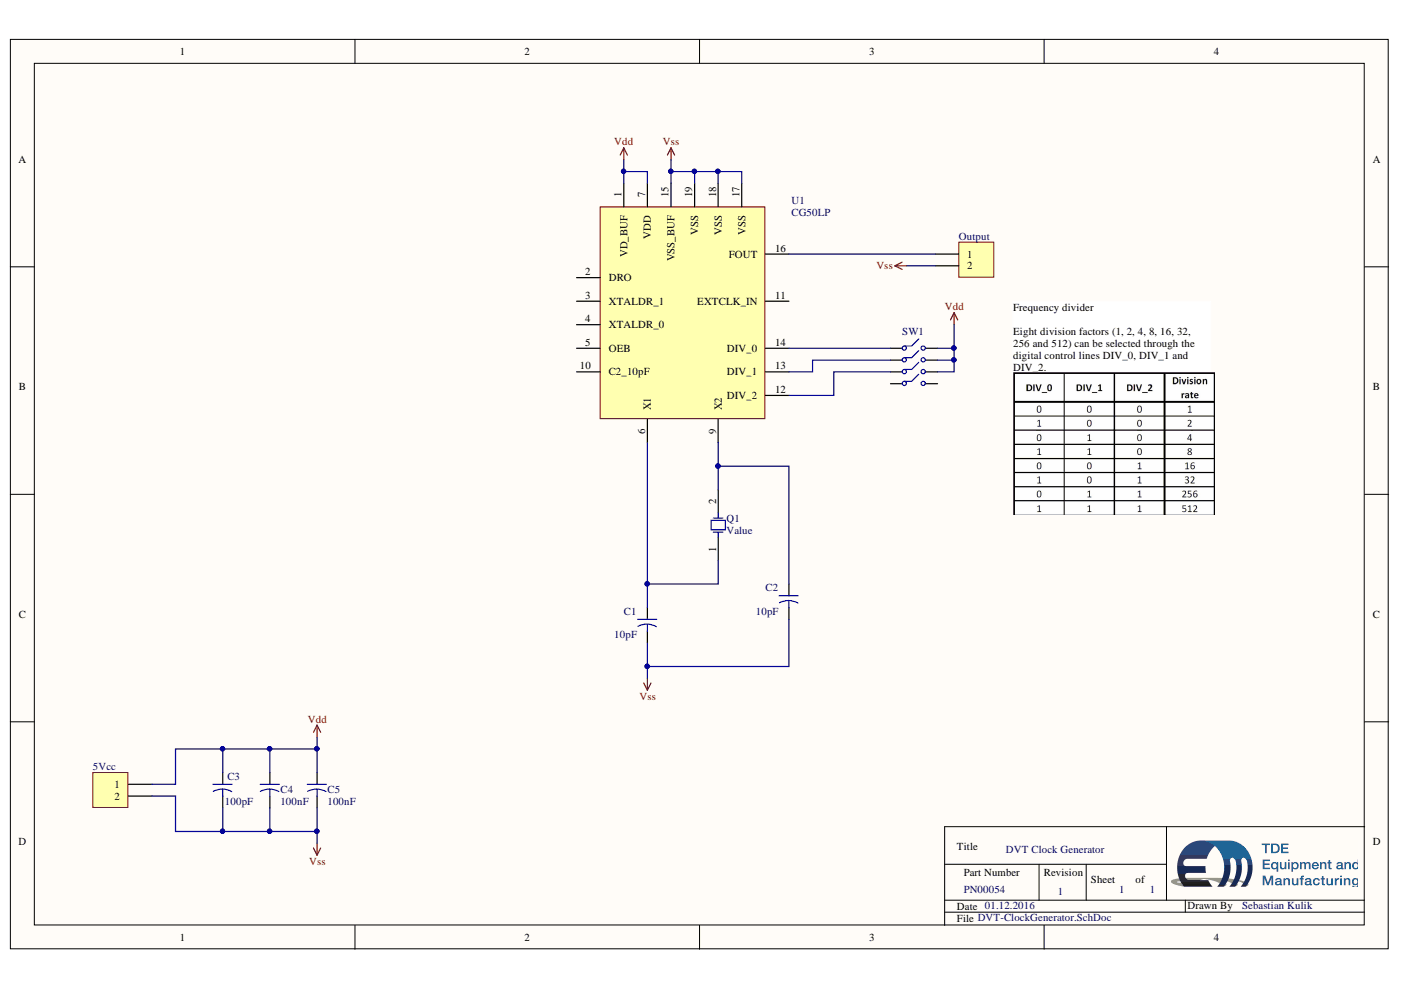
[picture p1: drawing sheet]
# Altium project DVT-ClockGenerator.PrjPcb
1 sheet, 10 parts. Net scope: global (net labels, ports and power ports of the same name join across sheets).
Board file: DVT-ClockGenerator.PcbDoc

## Sheet DVT-ClockGenerator.SchDoc: DVT Clock Generator
size A4; Revision: 1; SheetNumber: 1; SheetTotal: 1; PartNumber: PN00054; Drawn By: Sebastian Kulik

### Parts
5Vcc  PHOENIX_1715721  [Phoenix-2-5_08]  (value not drawn)
C1  value 10pF  [Dummy-10mm]  (hidden comment: Capacitor-Dummy-THT)
C2  value 10pF  [Dummy-10mm]  (hidden comment: Capacitor-Dummy-THT)
C3  value 100pF  [Dummy-10mm]  (hidden comment: Capacitor-Dummy-THT)
C4  value 100nF  [Dummy-10mm]  (hidden comment: Capacitor-Dummy-THT)
C5  value 100nF  [Dummy-10mm]  (hidden comment: Capacitor-Dummy-THT)
Output  PHOENIX_1715721  [Phoenix-2-5_08]  (value not drawn)
Q1  Crystal_HC49-U_THT  [HC49-U]  (value not drawn)
SW1  WS-DITV-4DIP  [DIP-8-Ceramic-HT]  (value not drawn)
U1  CG50LP  [TDFP16]

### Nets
Vdd: 5Vcc.1 C3.1 C4.1 C5.1 SW1.6 SW1.7 SW1.8 U1.1(VD_BUF) U1.7(VDD)
Vss: 5Vcc.2 C1.2 C2.2 C3.2 C4.2 C5.2 Output.2 U1.15(VSS_BUF) U1.17(VSS) U1.18(VSS) U1.19(VSS)
NetC1_1: C1.1 Q1.1(E/D) U1.6(X1)
NetC2_1: C2.1 Q1.2(GND) U1.9(X2)
NetOutput_1: Output.1 U1.16(FOUT)
NetSW1_1: SW1.1 U1.14(DIV_0)
NetSW1_2: SW1.2 U1.13(DIV_1)
NetSW1_3: SW1.3 U1.12(DIV_2)

Not connected (* = marked no-connect by the designer): SW1 4 5; U1 2(DRO) 3(XTALDR_1) 4(XTALDR_0) 5(OEB) 10(C2_10pF) 11(EXTCLK_IN)

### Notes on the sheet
- Frequency divider
  Eight division factors (1, 2, 4, 8, 16, 32,
  256 and 512) can be selected through the
  digital control lines DIV_0, DIV_1 and
  DIV_2.
